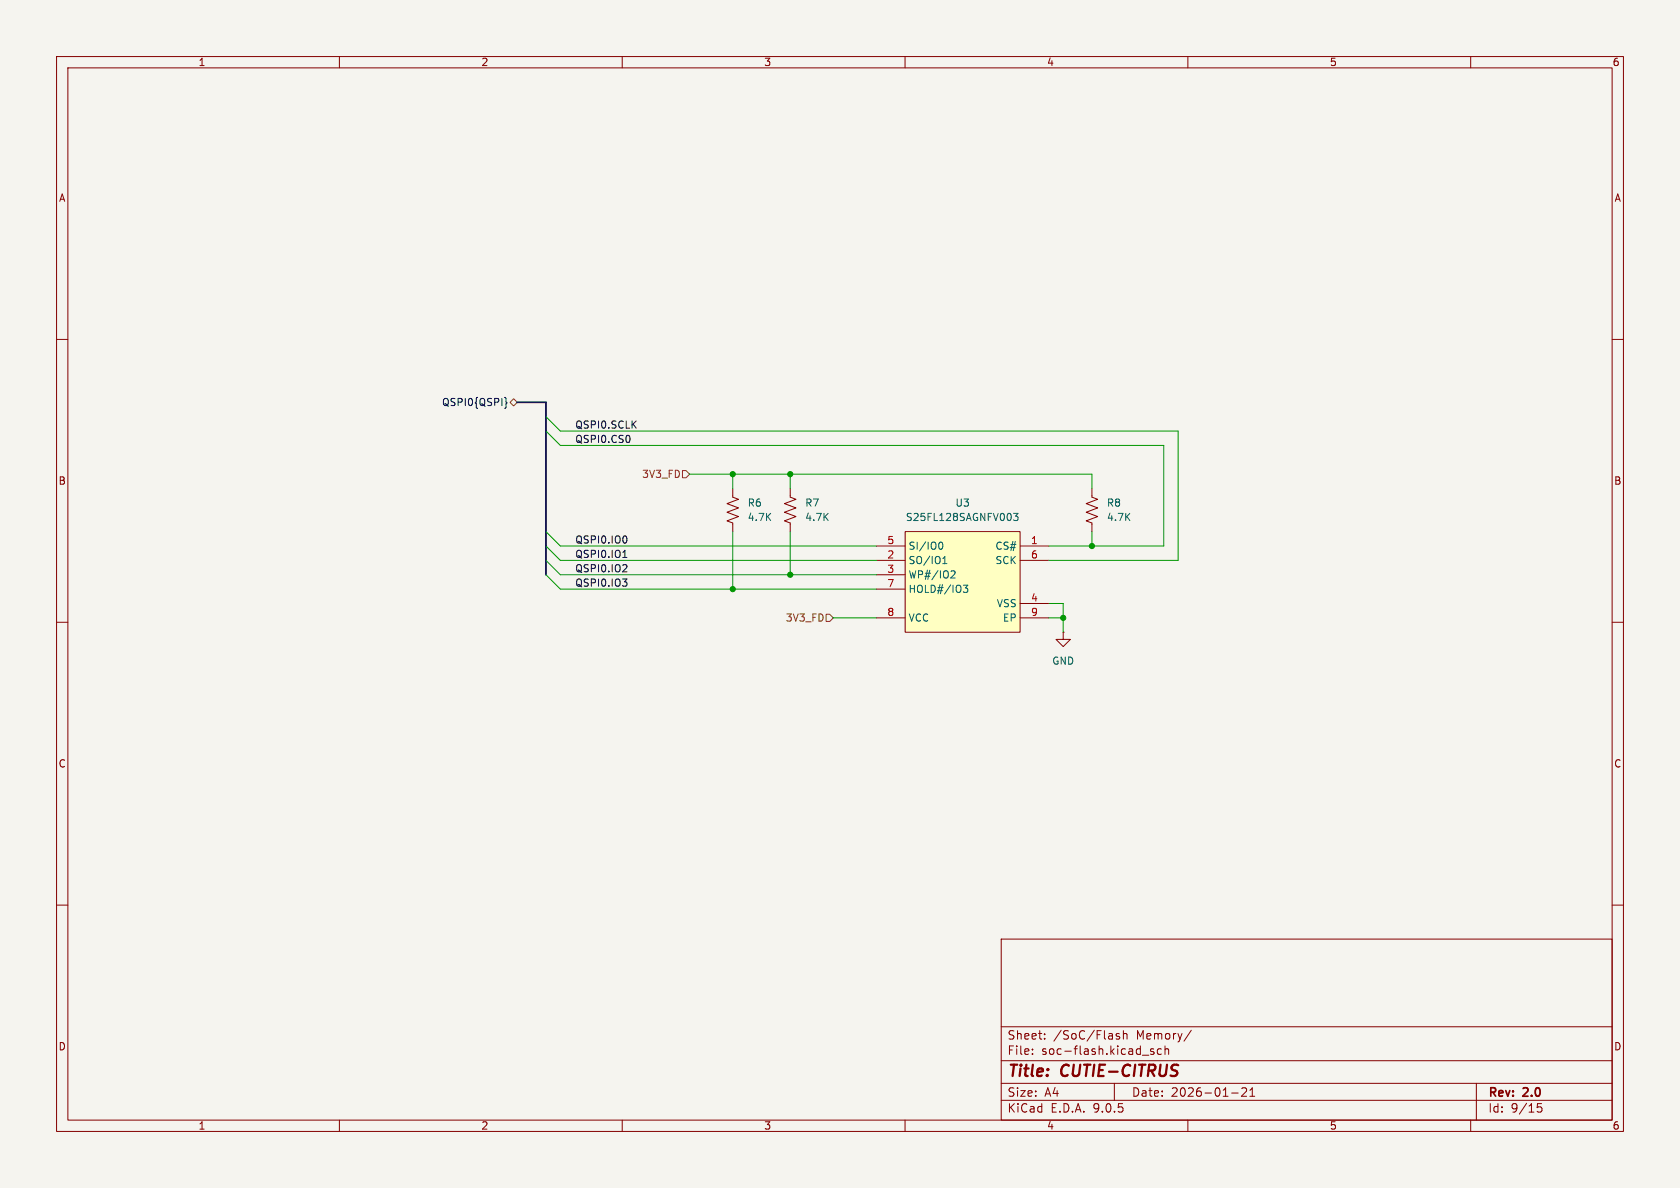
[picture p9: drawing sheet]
<svg xmlns="http://www.w3.org/2000/svg" width="297mm" height="210mm" viewBox="0 0 297 210" stroke-linecap="round" stroke-linejoin="round" font-family="sans-serif">
<path d="M0 0h297v210h-297z" fill="#f5f4ef" stroke="#f5f4ef" stroke-width=".18"/>
<g fill="none" stroke="#840000" stroke-width=".18">
<path d="M10 10h277v190h-277zM12 12h273v186h-273zM60 10v2M110 10v2M160 10v2M210 10v2M260 10v2M10 60h2M285 60h2M10 110h2M188 111.8v1.2h1.2l-1.2 1.3-1.3-1.3h1.3M188 111.8h.1"/>
<path d="M285 110h2M10 160h2M177 166h108v32h-108zM285 160h2M60 198v2M110 198v2M160 198v2M177 194.5h108M177 191.5h108M177 187.5h108M177 181.5h108M182.5 186.3v.1"/>
<path d="M182.5 185.5v.1M184.7 183.6v.1M184.7 182.8v.1M197 191.5v3M197.9 182.8l-.4-.1-.2 .2 .1 .2 .5 .2v.3h-.6M198.6 182.8l.2-.1 .4 .1v.9M198.6 182.2v1.5M202 186.5h1.1M204 185.5l-.4-.1-.2 .2 .1 .2 .5 .2v.3h-.6M205.3 185.5l-.4-.1-.3 .3v.4l.1 .2h.6M206 185.5l.2-.1 .3 .1 .1 .9M206 184.9v1.5"/>
<path d="M210 198v2M210.6 182.1l-1.3 2M217.7 193.2h1.2M219.5 192.4l.6-.1 .2 .1 .1 .3-.9 1.1h.9M221 193.8h.8M221 192.7l.4-.4v1.5M260 198v2M261 191.5v6.5M272.5 195.1h-.7l-.1 .7 .3-.1h.5l.1 .3-.1 .5-.2 .1-.6-.1"/>
</g>
<path d="M160 94h20.3v17.8h-20.3z" fill="#ffffc2"/>
<g fill="none" stroke="#840000" stroke-width=".18">
<path d="M129.5 86.4v1.5l1.1 .4-2.1 .7 2.1 .8-2.1 .8 2.1 .7-2.1 .8 1 .4v1.5M139.7 86.4v1.5l1 .4-2 .7 2 .8-2 .8 2 .7-2 .8 1 .4v1.5M154.9 96.5h5.1M154.9 99.1h5.1M160 94h20.3v17.8h-20.3zM180.3 96.5h5.1M180.3 99.1h5.1M193 86.4v1.5l1.1 .4-2.1 .7 2.1 .8-2.1 .8 2.1 .7-2.1 .8 1 .4v1.5M154.9 101.6h5.1M154.9 104.1h5.1M154.9 109.2h5.1M180.3 109.2h5.1"/>
<path d="M180.3 106.7h5.1"/>
</g>
<path d="M166.1 96l.2-.2a.68 .68 0 0 1 .4 .7 .68 .68 0 0 1-.4 .6l-.2-.1M166.7 99.6h.7M166.7 98.7l.3-.3v1.2M179.2 90.7h.8l-.4 .5 .3 .2v.5l-.2 .1-.5-.1M168.2 101l.4-.1 .3 .4-.8 .9h.8M170.3 103.4h.8l-.4 .5 .3 .2v.5l-.2 .1-.5-.1" fill="none" stroke="#006464" stroke-width=".18"/>
<path d="M90.2 71.1l.6-.6 .6 .6-.6 .7zM120.6 83.2h.7l.6 .6-.6 .7h-.7zM146 108.6h.7l.6 .6-.6 .7h-.7z" fill="none" stroke="#725600" stroke-width=".18"/>
<path d="M89.2 70.2l.3 .2v.6l.1 .2-.1 .2v.6l-.3 .2" fill="none" stroke="#000084" stroke-width=".18"/>
<path d="M111.3 77.1l.1 .3-.1 .7M110.1 98.5h.7M110.3 97.5l.2-.2v1.2M110.6 99.8l.2 .3v.3l-.8 .7h.8M110.7 94.8l.1 .4-.1 .7M110 102.4h.8l-.4 .4M110.7 102.9l.1 .2-.1 .5" fill="none" stroke="#0f0f0f" stroke-width=".18"/>
<path d="M91.4 71.1h5.1v30.5" fill="none" stroke="#000084" stroke-width=".3"/>
<g fill="none" stroke="#009600" stroke-width=".18">
<path d="M96.5 76.2l2.6 2.5h106.6v17.8h-20.3M96.5 73.7l2.6 2.5h109.2v22.9h-22.9M96.5 94l2.6 2.5h55.8M96.5 96.5l2.6 2.6h55.8M96.5 99.1l2.6 2.5h55.8M121.9 83.8h71.1v2.6M129.5 83.8v2.6M129.5 94v10.1M139.7 83.8v2.6M139.7 94v7.6M193 94v2.5M96.5 101.6l2.6 2.5h55.8"/>
<path d="M147.3 109.2h7.6M185.4 109.2h2.6M185.4 106.7h2.6v5.1"/>
</g>
<g fill="#009600" stroke="#009600" stroke-width=".18">
<circle cx="129.5" cy="104.1" r=".46"/>
<circle cx="129.5" cy="83.8" r=".46"/>
<circle cx="139.7" cy="83.8" r=".46"/>
<circle cx="193" cy="96.5" r=".46"/>
<circle cx="188" cy="109.2" r=".46"/>
<circle cx="139.7" cy="101.6" r=".46"/>
</g>
<g font-size="2.8" fill="#840000">
<text x="178" y="190.9">Title:</text>
<text x="187.7" y="190.9">CUTIE-CITRUS</text>
</g>
<g font-size="2.1" fill="#840000">
<text x="178" y="184">Sheet:</text>
<text x="186.2" y="184">/SoC/Flash</text>
<text x="201" y="184">Memory/</text>
<text x="178" y="186.7">File:</text>
<text x="184.1" y="186.7">soc-flash.kicad_sch</text>
<text x="178" y="196.9">KiCad</text>
<text x="178" y="194.1">Size:</text>
<text x="184.7" y="194.1">A4</text>
<text x="185.7" y="196.9">E.D.A.</text>
<text x="193.3" y="196.9">9.0.5</text>
<text x="200" y="194.1">Date:</text>
<text x="207" y="194.1">2026-01-21</text>
<text x="263" y="194.3">Rev:</text>
<text x="263" y="196.9">Id:</text>
<text x="267.1" y="196.9">9/15</text>
<text x="269.4" y="194.3">2.0</text>
</g>
<g font-size="1.8" fill="#840000">
<text x="35" y="11.9">1</text>
<text x="85" y="11.9">2</text>
<text x="135" y="11.9">3</text>
<text x="185" y="11.9">4</text>
<text x="235" y="11.9">5</text>
<text x="285" y="11.9">6</text>
<text x="10.3" y="35.9">A</text>
<text x="285.3" y="35.9">A</text>
<text x="10.3" y="85.9">B</text>
<text x="285.3" y="85.9">B</text>
<text x="10.3" y="135.9">C</text>
<text x="285.3" y="135.9">C</text>
<text x="10.3" y="185.9">D</text>
<text x="285.3" y="185.9">D</text>
<text x="35" y="199.9">1</text>
<text x="85" y="199.9">2</text>
<text x="135" y="199.9">3</text>
<text x="185" y="199.9">4</text>
<text x="235" y="199.9">5</text>
<text x="285" y="199.9">6</text>
</g>
<text font-size="1.8" fill="#000084" x="78" y="72">QSPI0{QSPI}</text>
<g font-size="1.8" fill="#0f0f0f">
<text x="101.6" y="75.9">QSPI0.SCLK</text>
<text x="101.6" y="78.4">QSPI0.CS0</text>
<text x="101.6" y="98.7">QSPI0.IO1</text>
<text x="101.6" y="101.3">QSPI0.IO2</text>
<text x="101.6" y="96.2">QSPI0.IO0</text>
<text x="101.6" y="103.8">QSPI0.IO3</text>
</g>
<g font-size="1.8" fill="#725600">
<text x="113.4" y="84.7">3V3_FD</text>
<text x="138.8" y="110.1">3V3_FD</text>
</g>
<g font-size="1.8" fill="#006464">
<text x="132.1" y="89.8">R6</text>
<text x="142.2" y="89.8">R7</text>
<text x="168.8" y="89.8">U3</text>
<text x="195.6" y="89.8">R8</text>
<text x="132.1" y="92.3">4.7K</text>
<text x="142.2" y="92.3">4.7K</text>
<text x="160" y="92.3">S25FL128SAGNFV003</text>
<text x="195.6" y="92.3">4.7K</text>
<text x="160.5" y="97.4">SI/IO0</text>
<text x="160.5" y="99.9">SO/IO1</text>
<text x="175.9" y="97.4">CS#</text>
<text x="175.9" y="99.9">SCK</text>
<text x="160.5" y="102.5">WP#/IO2</text>
<text x="160.5" y="105">HOLD#/IO3</text>
<text x="176.1" y="107.5">VSS</text>
<text x="160.5" y="110.1">VCC</text>
<text x="177.2" y="110.1">EP</text>
<text x="185.9" y="117.7">GND</text>
</g>
<g font-size="1.8" fill="#a90000">
<text x="156.8" y="96.3">5</text>
<text x="156.8" y="98.8">2</text>
<text x="156.8" y="101.3">3</text>
<text x="182.2" y="96.3">1</text>
<text x="182.2" y="98.8">6</text>
<text x="156.8" y="103.9">7</text>
<text x="182.2" y="106.4">4</text>
<text x="156.8" y="109">8</text>
<text x="182.2" y="109">9</text>
</g>
</svg>
